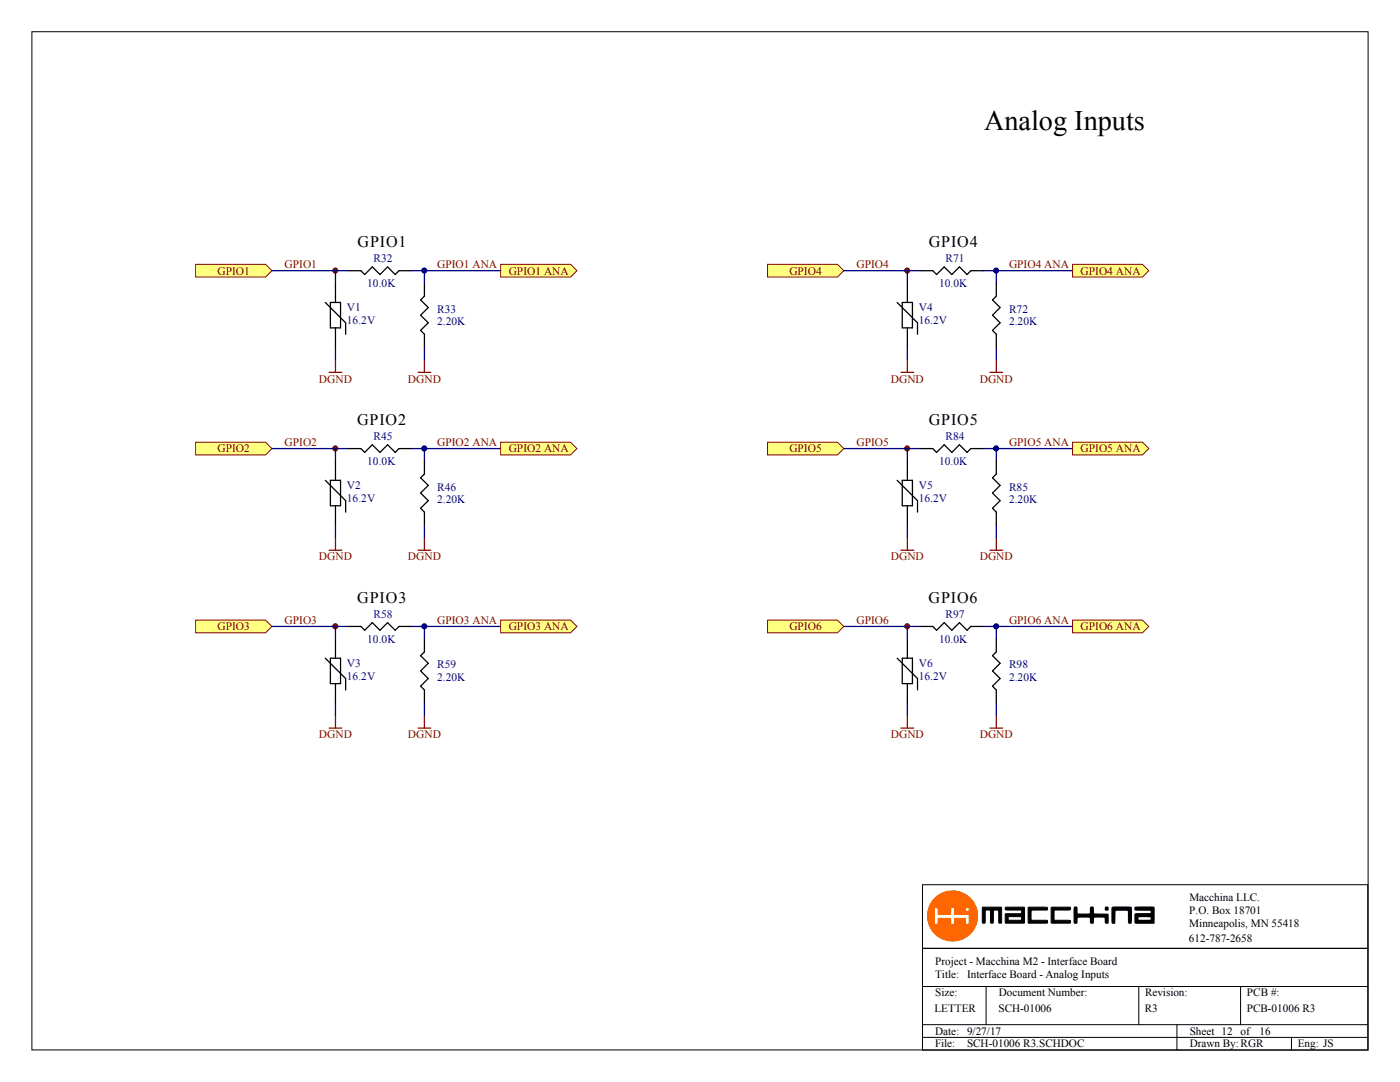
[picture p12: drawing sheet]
<svg xmlns="http://www.w3.org/2000/svg" width="279mm" height="216mm" viewBox="0 0 279 216" stroke-linecap="round" stroke-linejoin="round" font-family="sans-serif">
<path d="M6.4 6.3h266.6v203.2h-266.6zM184.1 176.5h88.9v12.7h-88.9zM184.1 189.2h88.9v20.3h-88.9zM184.1 196.8h88.9M196.8 196.8v7.7M227.3 196.8v7.7M247.6 196.8v7.7M184.1 204.5h88.9M184.1 207h88.9M234.9 204.5v5M257.7 207v2.5" fill="none" stroke="#000" stroke-width=".2"/>
<path d="M185.1 182.8a5 5 0 0 1 10 0 5 5 0 0 1-10 0zM186.5 181.2v2.9l.1 .3 .6-.1v-1l.7-.1 1.8 .1 .1 1.1 .4 .1 .2-.2 .1-1 2.1-.1 .1 1.2h.7v-1.8l-.1-.1h-2.8v-1.3a.4 .4 0 0 0-.5-.1 .4 .4 0 0 0-.3 .4v1h-2.4l-.1-1.3zM192.7 181.5a.4 .4 0 0 0 .8 0 .4 .4 0 0 0-.8 0z" fill="#f60" stroke="#f60" stroke-width=".2"/>
<g fill="#000" stroke="#000" stroke-width=".2">
<path d="M196.1 181h3.7l.1 3.2-.6-.1v-2.4l-.2-.1-.8 .1-.1 2.3a.29 .29 0 0 1-.3 .2 .29 .29 0 0 1-.2-.3v-2.2l-.2-.1h-.8l-.1 .1v2.4l-.5 .1zM205.2 181.1h3.8v.5h-3.1l-.1 .9 .1 1.1h3l.1 .6h-3.7zM209.8 181l3.8 .1v.4l-.2 .1h-2.9l-.1 .1v1.8l.1 .1 3.1 .1v.5h-3.8z"/>
<path d="M200.7 181l3.7 .1v3.1h-3.7v-1.8l3.1-.1 .1-.3-.1-.4-3.1-.1zM201.3 182.9l-.1 .5 .2 .2h2.4l.1-.1-.1-.6z"/>
</g>
<g fill="#000" stroke="#000" stroke-width=".25">
<path d="M214.4 181.1h.5l.1 1.2 1.8 .1h.7l.2-1.3 .4-.1 .2 1.4h2.8v1.7l-.5 .1v-1.1l-.2-.1h-1.8l-.4 .1v1.1h-.5l-.1-1.1-.2-.1a4.8 4.8 0 0 0-2.4 .1l-.1 1-.5 .1zM222 181.1h3.7l.1 .8-.1 2.3h-.4v-.1l-.1-2.4-2-.1-.7 .1v2.5h-.4a2.05 2.05 0 0 1-.2-1.6z"/>
<path d="M226.6 181.1l1.8-.1a2.99 2.99 0 0 1 1.9 .1v3.1h-3.7l-.1-.7a1.19 1.19 0 0 1 .2-1.1l2.9-.1 .2-.5-.2-.2h-3zM227.2 183l-.1 .4 .1 .2a5.3 5.3 0 0 0 2.5-.1l.1-.4-.3-.2z"/>
<circle cx="220.8" cy="181.3" r=".32"/>
</g>
<g fill="#000080" stroke="#000080" stroke-width=".2">
<circle cx="66.9" cy="125" r=".48"/>
<circle cx="66.9" cy="89.5" r=".48"/>
<circle cx="66.9" cy="54" r=".48"/>
<circle cx="181.1" cy="125" r=".48"/>
<circle cx="181.1" cy="89.5" r=".48"/>
<circle cx="181.1" cy="54" r=".48"/>
</g>
<path d="M67 56.5v3.9M69.5 54h2.5l.8 .8 1.5-1.5 1.5 1.5 1.5-1.5 1.6 1.5 .7-.8h2.6M84.7 56.5v2.6l-.8 .7 1.6 1.6-1.6 1.5 1.6 1.5-1.6 1.5 .8 .8v2.5M64.9 60.4l4.1 4v2.3M65.9 60.4h2.1v5h-2.1zM67 65.4v3.8" fill="none" stroke="#000" stroke-width=".25"/>
<path d="M99.9 52.7h14l1.2 1.3-1.2 1.3h-14z" fill-rule="evenodd" fill="#ffff80" stroke="#800000" stroke-width=".2"/>
<path d="M83.4 74.3h2.6M84.7 71.8v2.5" fill="none" stroke="#800000" stroke-width=".25"/>
<path d="M39.1 52.7h13.9l1.3 1.3-1.3 1.3h-13.9z" fill-rule="evenodd" fill="#ffff80" stroke="#800000" stroke-width=".2"/>
<path d="M65.7 74.3h2.5M67 71.8v2.5M83.4 109.8h2.6M84.7 107.3v2.5" fill="none" stroke="#800000" stroke-width=".25"/>
<path d="M54.3 54h15.2M67 54v2.5M82.2 54h17.7M84.7 54v2.5M67 69.2v2.6M84.7 69.2v2.6" fill="none" stroke="#000080" stroke-width=".25"/>
<circle cx="84.7" cy="54" r=".48" fill="#000080" stroke="#000080" stroke-width=".2"/>
<circle cx="66.9" cy="54" r=".48" fill="#800000" stroke="#800000" stroke-width=".2"/>
<path d="M39.1 88.2h13.9l1.3 1.3-1.3 1.3h-13.9z" fill-rule="evenodd" fill="#ffff80" stroke="#800000" stroke-width=".2"/>
<path d="M65.7 109.8h2.5M67 107.3v2.5M83.4 145.3h2.6M84.7 142.7v2.6" fill="none" stroke="#800000" stroke-width=".25"/>
<path d="M54.3 89.5h15.2M67 89.5v2.5M82.2 89.5h17.7M84.7 89.5v2.5M67 104.7v2.6M84.7 104.7v2.6" fill="none" stroke="#000080" stroke-width=".25"/>
<circle cx="84.7" cy="89.5" r=".48" fill="#000080" stroke="#000080" stroke-width=".2"/>
<circle cx="66.9" cy="89.5" r=".48" fill="#800000" stroke="#800000" stroke-width=".2"/>
<path d="M39.1 123.7h13.9l1.3 1.3-1.3 1.3h-13.9z" fill-rule="evenodd" fill="#ffff80" stroke="#800000" stroke-width=".2"/>
<path d="M197.6 74.3h2.5M198.8 71.8v2.5M65.7 145.3h2.5M67 142.7v2.6" fill="none" stroke="#800000" stroke-width=".25"/>
<path d="M54.3 125h15.2M67 125v2.5M82.2 125h17.7M84.7 125v2.5M67 140.2v2.5M84.7 140.2v2.5" fill="none" stroke="#000080" stroke-width=".25"/>
<circle cx="84.7" cy="125" r=".48" fill="#000080" stroke="#000080" stroke-width=".2"/>
<circle cx="66.9" cy="125" r=".48" fill="#800000" stroke="#800000" stroke-width=".2"/>
<path d="M153.2 52.7h13.9l1.3 1.3-1.3 1.3h-13.9z" fill-rule="evenodd" fill="#ffff80" stroke="#800000" stroke-width=".2"/>
<path d="M179.8 74.3h2.5M181.1 71.8v2.5M197.6 109.8h2.5M198.8 107.3v2.5" fill="none" stroke="#800000" stroke-width=".25"/>
<path d="M168.4 54h15.2M181.1 54v2.5M196.3 54h17.8M198.8 54v2.5M181.1 69.2v2.6M198.8 69.2v2.6" fill="none" stroke="#000080" stroke-width=".25"/>
<circle cx="198.8" cy="54" r=".48" fill="#000080" stroke="#000080" stroke-width=".2"/>
<circle cx="181.1" cy="54" r=".48" fill="#800000" stroke="#800000" stroke-width=".2"/>
<path d="M153.2 88.2h13.9l1.3 1.3-1.3 1.3h-13.9z" fill-rule="evenodd" fill="#ffff80" stroke="#800000" stroke-width=".2"/>
<path d="M179.8 109.8h2.5M181.1 107.3v2.5M197.6 145.3h2.5M198.8 142.7v2.6" fill="none" stroke="#800000" stroke-width=".25"/>
<path d="M168.4 89.5h15.2M181.1 89.5v2.5M196.3 89.5h17.8M198.8 89.5v2.5M181.1 104.7v2.6M198.8 104.7v2.6" fill="none" stroke="#000080" stroke-width=".25"/>
<circle cx="198.8" cy="89.5" r=".48" fill="#000080" stroke="#000080" stroke-width=".2"/>
<circle cx="181.1" cy="89.5" r=".48" fill="#800000" stroke="#800000" stroke-width=".2"/>
<path d="M153.2 123.7h13.9l1.3 1.3-1.3 1.3h-13.9z" fill-rule="evenodd" fill="#ffff80" stroke="#800000" stroke-width=".2"/>
<path d="M179.8 145.3h2.5M181.1 142.7v2.6" fill="none" stroke="#800000" stroke-width=".25"/>
<path d="M168.4 125h15.2M181.1 125v2.5M196.3 125h17.8M198.8 125v2.5M181.1 140.2v2.5M198.8 140.2v2.5" fill="none" stroke="#000080" stroke-width=".25"/>
<circle cx="198.8" cy="125" r=".48" fill="#000080" stroke="#000080" stroke-width=".2"/>
<circle cx="181.1" cy="125" r=".48" fill="#800000" stroke="#800000" stroke-width=".2"/>
<path d="M64.9 95.8l4.1 4.1v2.3M65.9 95.8h2.1v5.1h-2.1zM67 92v3.8M69.5 89.5h2.5l.8 .8 1.5-1.6 1.5 1.6 1.5-1.6 1.6 1.6 .7-.8h2.6M84.7 92v2.6l-.8 .7 1.6 1.6-1.6 1.5 1.6 1.5-1.6 1.5 .8 .8v2.5M67 100.9v3.8" fill="none" stroke="#000" stroke-width=".25"/>
<path d="M99.9 88.2h14l1.2 1.3-1.2 1.3h-14z" fill-rule="evenodd" fill="#ffff80" stroke="#800000" stroke-width=".2"/>
<path d="M64.9 131.3l4.1 4.1v2.3M65.9 131.3h2.1v5.1h-2.1zM67 127.5v3.8M67 136.4v3.8M69.5 125h2.5l.8 .8 1.5-1.6 1.5 1.6 1.5-1.6 1.6 1.6 .7-.8h2.6M84.7 127.5v2.6l-.8 .7 1.6 1.6-1.6 1.5 1.6 1.5-1.6 1.5 .8 .8v2.5" fill="none" stroke="#000" stroke-width=".25"/>
<path d="M99.9 123.7h14l1.2 1.3-1.2 1.3h-14z" fill-rule="evenodd" fill="#ffff80" stroke="#800000" stroke-width=".2"/>
<path d="M181.1 56.5v3.9M183.6 54h2.6l.7 .8 1.5-1.5 1.6 1.5 1.5-1.5 1.5 1.5 .8-.8h2.5M198.8 56.5v2.6l-.7 .7 1.5 1.6-1.5 1.5 1.5 1.5-1.5 1.5 .7 .8v2.5M179.1 60.4l4 4v2.3M180.1 60.4h2v5h-2zM181.1 65.4v3.8" fill="none" stroke="#000" stroke-width=".25"/>
<path d="M214.1 52.7h13.9l1.3 1.3-1.3 1.3h-13.9z" fill-rule="evenodd" fill="#ffff80" stroke="#800000" stroke-width=".2"/>
<path d="M179.1 95.8l4 4.1v2.3M180.1 95.8h2v5.1h-2zM181.1 92v3.8M183.6 89.5h2.6l.7 .8 1.5-1.6 1.6 1.6 1.5-1.6 1.5 1.6 .8-.8h2.5M198.8 92v2.6l-.7 .7 1.5 1.6-1.5 1.5 1.5 1.5-1.5 1.5 .7 .8v2.5M181.1 100.9v3.8" fill="none" stroke="#000" stroke-width=".25"/>
<path d="M214.1 88.2h13.9l1.3 1.3-1.3 1.3h-13.9z" fill-rule="evenodd" fill="#ffff80" stroke="#800000" stroke-width=".2"/>
<path d="M179.1 131.3l4 4.1v2.3M180.1 131.3h2v5.1h-2zM181.1 127.5v3.8M181.1 136.4v3.8M183.6 125h2.6l.7 .8 1.5-1.6 1.6 1.6 1.5-1.6 1.5 1.6 .8-.8h2.5M198.8 127.5v2.6l-.7 .7 1.5 1.6-1.5 1.5 1.5 1.5-1.5 1.5 .7 .8v2.5" fill="none" stroke="#000" stroke-width=".25"/>
<path d="M214.1 123.7h13.9l1.3 1.3-1.3 1.3h-13.9z" fill-rule="evenodd" fill="#ffff80" stroke="#800000" stroke-width=".2"/>
<text font-size="5.6" x="196.4" y="26">Analog Inputs</text>
<g font-size="3.2">
<text x="71.3" y="49.3">GPIO1</text>
<text x="185.3" y="49.3">GPIO4</text>
<text x="71.3" y="84.8">GPIO2</text>
<text x="185.3" y="84.8">GPIO5</text>
<text x="71.3" y="120.3">GPIO3</text>
<text x="185.3" y="120.3">GPIO6</text>
</g>
<g font-size="2.3" fill="#800000">
<text x="56.8" y="53.5">GPIO1</text>
<text x="87.2" y="53.5">GPIO1 ANA</text>
<text x="170.9" y="53.5">GPIO4</text>
<text x="201.4" y="53.5">GPIO4 ANA</text>
<text x="43.4" y="54.8">GPIO1</text>
<text x="101.5" y="54.8">GPIO1 ANA</text>
<text x="157.5" y="54.8">GPIO4</text>
<text x="215.7" y="54.8">GPIO4 ANA</text>
<text x="63.7" y="76.3">DGND</text>
<text x="81.4" y="76.3">DGND</text>
<text x="177.8" y="76.3">DGND</text>
<text x="195.5" y="76.3">DGND</text>
<text x="56.8" y="89">GPIO2</text>
<text x="87.2" y="89">GPIO2 ANA</text>
<text x="170.9" y="89">GPIO5</text>
<text x="201.4" y="89">GPIO5 ANA</text>
<text x="43.4" y="90.3">GPIO2</text>
<text x="101.5" y="90.3">GPIO2 ANA</text>
<text x="157.5" y="90.3">GPIO5</text>
<text x="215.7" y="90.3">GPIO5 ANA</text>
<text x="63.7" y="111.8">DGND</text>
<text x="81.4" y="111.8">DGND</text>
<text x="177.8" y="111.8">DGND</text>
<text x="195.5" y="111.8">DGND</text>
<text x="43.4" y="125.8">GPIO3</text>
<text x="56.8" y="124.5">GPIO3</text>
<text x="87.2" y="124.5">GPIO3 ANA</text>
<text x="101.5" y="125.8">GPIO3 ANA</text>
<text x="157.5" y="125.8">GPIO6</text>
<text x="170.9" y="124.5">GPIO6</text>
<text x="201.4" y="124.5">GPIO6 ANA</text>
<text x="215.7" y="125.8">GPIO6 ANA</text>
<text x="63.7" y="147.3">DGND</text>
<text x="81.4" y="147.3">DGND</text>
<text x="177.8" y="147.3">DGND</text>
<text x="195.5" y="147.3">DGND</text>
</g>
<g font-size="2.3" fill="#000080">
<text x="74.6" y="52.2">R32</text>
<text x="188.7" y="52.2">R71</text>
<text x="73.3" y="57.3">10.0K</text>
<text x="187.4" y="57.3">10.0K</text>
<text x="69.2" y="62.1">V1</text>
<text x="69.2" y="64.7">16.2V</text>
<text x="87.2" y="62.4">R33</text>
<text x="87.2" y="64.9">2.20K</text>
<text x="183.4" y="62.1">V4</text>
<text x="183.4" y="64.7">16.2V</text>
<text x="201.4" y="62.4">R72</text>
<text x="201.4" y="64.9">2.20K</text>
<text x="74.6" y="87.7">R45</text>
<text x="188.7" y="87.7">R84</text>
<text x="73.3" y="92.8">10.0K</text>
<text x="187.4" y="92.8">10.0K</text>
<text x="69.2" y="97.6">V2</text>
<text x="69.2" y="100.2">16.2V</text>
<text x="87.2" y="97.9">R46</text>
<text x="87.2" y="100.4">2.20K</text>
<text x="183.4" y="97.6">V5</text>
<text x="183.4" y="100.2">16.2V</text>
<text x="201.4" y="97.9">R85</text>
<text x="201.4" y="100.4">2.20K</text>
<text x="74.6" y="123.2">R58</text>
<text x="188.7" y="123.2">R97</text>
<text x="73.3" y="128.3">10.0K</text>
<text x="187.4" y="128.3">10.0K</text>
<text x="69.2" y="133.1">V3</text>
<text x="69.2" y="135.6">16.2V</text>
<text x="87.2" y="133.4">R59</text>
<text x="87.2" y="135.9">2.20K</text>
<text x="183.4" y="133.1">V6</text>
<text x="183.4" y="135.6">16.2V</text>
<text x="201.4" y="133.4">R98</text>
<text x="201.4" y="135.9">2.20K</text>
</g>
<g font-size="2.2">
<text x="237.4" y="179.8">Macchina LLC.</text>
<text x="237.3" y="182.3">P.O. Box 18701</text>
<text x="237.3" y="185">Minneapolis, MN 55418</text>
<text x="237.3" y="188">612-787-2658</text>
<text x="186.6" y="195.2">Title: Interface Board - Analog Inputs</text>
<text x="186.6" y="192.5">Project - Macchina M2 - Interface Board</text>
<text x="186.5" y="202">LETTER</text>
<text x="186.6" y="198.8">Size:</text>
<text x="199.3" y="202">SCH-01006</text>
<text x="199.3" y="198.8">Document Number:</text>
<text x="228.5" y="202">R3</text>
<text x="228.5" y="198.8">Revision:</text>
<text x="248.8" y="202">PCB-01006 R3</text>
<text x="248.9" y="198.8">PCB #:</text>
<text x="186.6" y="206.5">Date: 9/27/17</text>
<text x="186.6" y="209">File:</text>
<text x="193" y="209">SCH-01006 R3.SCHDOC</text>
<text x="237.4" y="206.5">Sheet 12</text>
<text x="237.4" y="209">Drawn By:RGR</text>
<text x="247.6" y="206.5">of</text>
<text x="251.4" y="206.5">16</text>
<text x="259" y="209">Eng: JS</text>
</g>
</svg>
